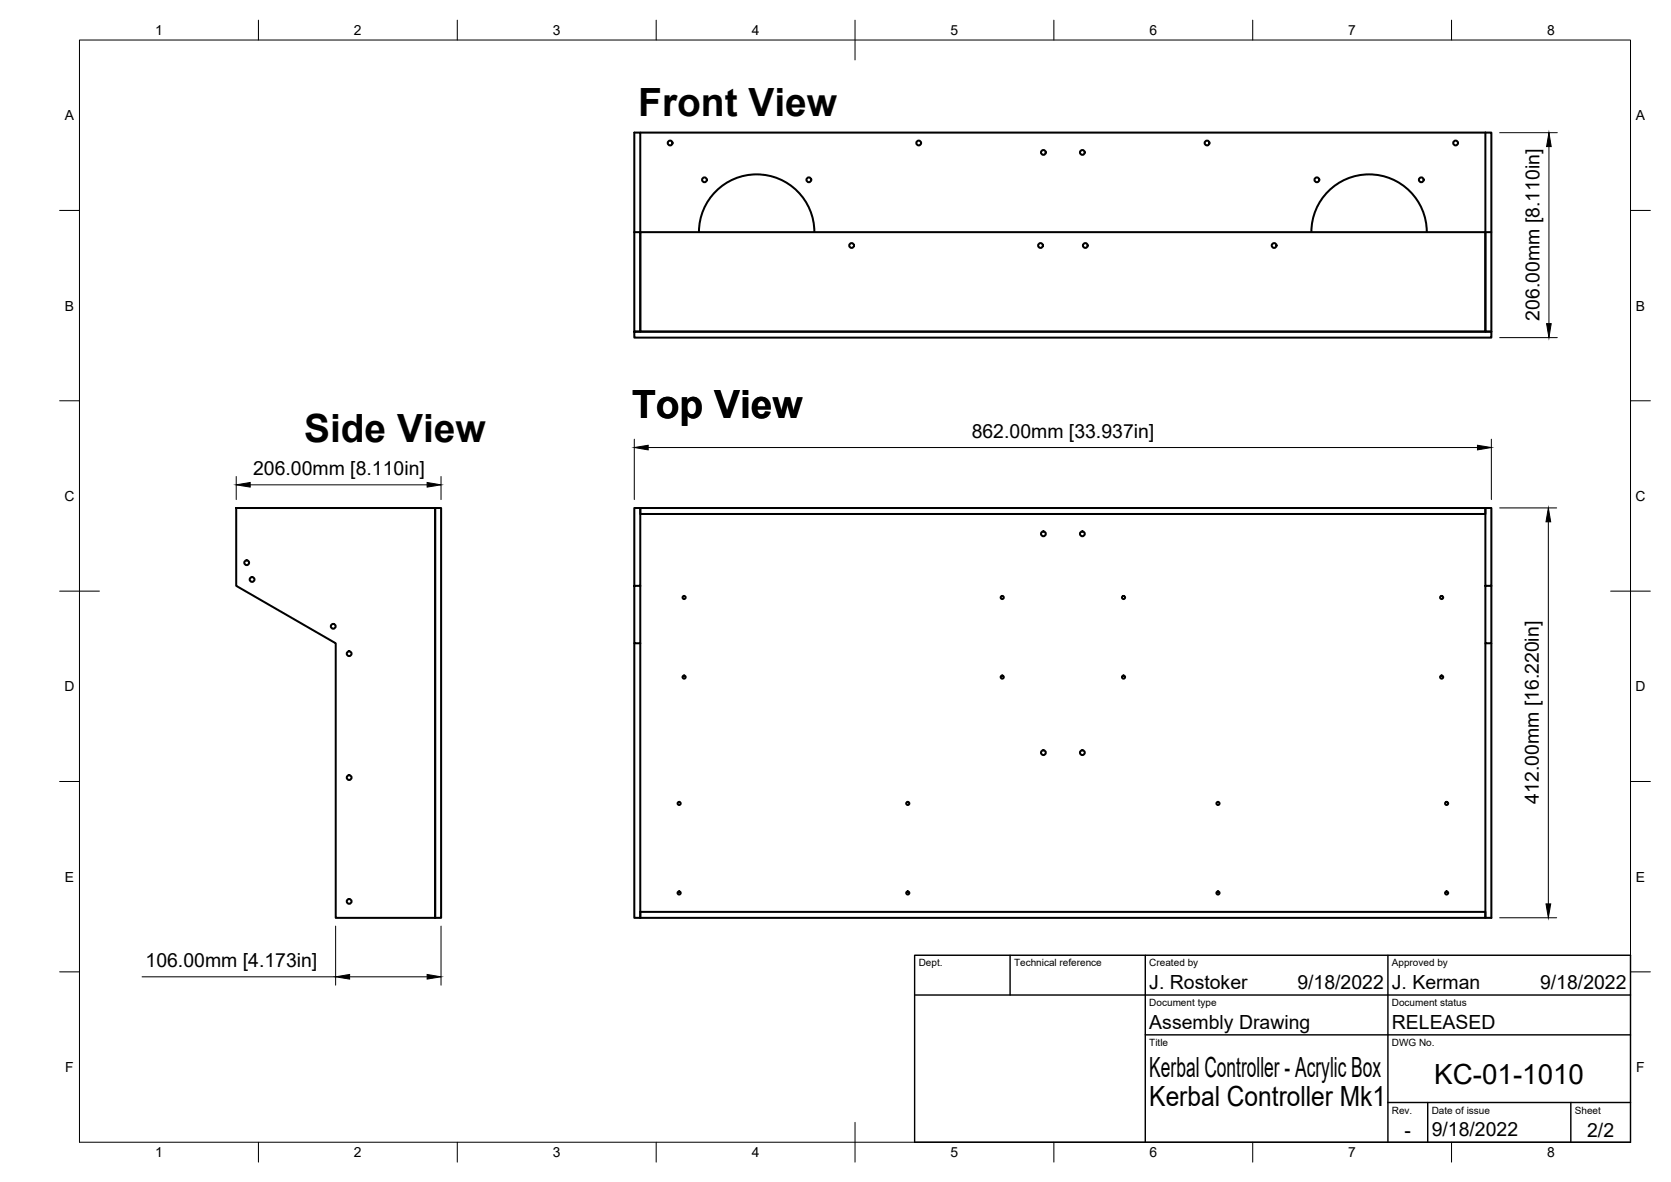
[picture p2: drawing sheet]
<svg xmlns="http://www.w3.org/2000/svg" width="420mm" height="297mm" viewBox="0 0 420 297" stroke-linecap="round" stroke-linejoin="round" font-family="sans-serif">
<!-- layer: Visible -->
<g fill="none" stroke="#000" stroke-width=".51">
<path d="M159.5 33.3h1.5v50h-1.5zM161 33.3h212.5M373.5 33.3h1.5v50h-1.5v-25M373.5 33.3v25M159.5 58.3h1.5M161 58.3h212.5v25h-212.5zM175.7 58.3a14.5 14.5 0 0 1 14.6-14.5 14.5 14.5 0 0 1 14.5 14.5M329.7 58.3a14.5 14.5 0 0 1 14.5-14.5 14.5 14.5 0 0 1 14.6 14.5M373.5 58.3h1.5M159.5 83.3h215.5v1.5h-215.5zM59.4 127.7h50v103h-25v-69l-25-14.5zM109.4 127.7h1.5v103h-1.5z"/>
<path d="M161 127.7h212.5v1.5h-212.5zM159.5 147.2v-19.5h1.5v19.5h-1.5v14.5h1.5v-14.5M373.5 147.2v-19.5h1.5v19.5h-1.5v14.5h1.5v-14.5M159.5 161.7v69h1.5M161 161.7v69M373.5 161.7v69h1.5v-69M161 229.2h212.5v1.5h-212.5"/>
<circle cx="168.5" cy="35.9" r=".6"/>
<circle cx="231" cy="35.9" r=".6"/>
<circle cx="262.4" cy="38.3" r=".6"/>
<circle cx="272.2" cy="38.3" r=".6"/>
<circle cx="303.5" cy="35.9" r=".6"/>
<circle cx="366" cy="35.9" r=".6"/>
<circle cx="177.1" cy="45.2" r=".6"/>
<circle cx="203.4" cy="45.2" r=".6"/>
<circle cx="331.1" cy="45.2" r=".6"/>
<circle cx="357.4" cy="45.2" r=".6"/>
<circle cx="214.1" cy="61.7" r=".6"/>
<circle cx="261.6" cy="61.7" r=".6"/>
<circle cx="272.9" cy="61.7" r=".6"/>
<circle cx="320.4" cy="61.7" r=".6"/>
<circle cx="262.4" cy="134.2" r=".6"/>
<circle cx="272.2" cy="134.2" r=".6"/>
<circle cx="62" cy="141.4" r=".6"/>
<circle cx="63.4" cy="145.6" r=".6"/>
<circle cx="83.8" cy="157.4" r=".6"/>
<circle cx="172" cy="150.2" r=".39"/>
<circle cx="252" cy="150.2" r=".39"/>
<circle cx="282.5" cy="150.2" r=".39"/>
<circle cx="362.5" cy="150.2" r=".39"/>
<circle cx="87.8" cy="164.3" r=".6"/>
<circle cx="172" cy="170.2" r=".39"/>
<circle cx="252" cy="170.2" r=".39"/>
<circle cx="282.5" cy="170.2" r=".39"/>
<circle cx="362.5" cy="170.2" r=".39"/>
<circle cx="87.8" cy="195.4" r=".6"/>
<circle cx="262.4" cy="189.1" r=".6"/>
<circle cx="272.2" cy="189.1" r=".6"/>
<circle cx="170.8" cy="201.9" r=".39"/>
<circle cx="228.3" cy="201.9" r=".39"/>
<circle cx="306.2" cy="201.9" r=".39"/>
<circle cx="363.7" cy="201.9" r=".39"/>
<circle cx="87.8" cy="226.5" r=".6"/>
<circle cx="170.8" cy="224.4" r=".39"/>
<circle cx="228.3" cy="224.4" r=".39"/>
<circle cx="306.2" cy="224.4" r=".39"/>
<circle cx="363.7" cy="224.4" r=".39"/>
</g>
<!-- layer: Border -->
<g fill="none" stroke="#000" stroke-width=".25">
<path d="M20 10.1h390v276.9h-390zM65 5.1v5M115 5.1v5M165 5.1v5M215 5.1v10M265 5.1v5M315 5.1v5M365 5.1v5M15 52.9h5M410 52.9h5M15 100.7h5M410 100.7h5"/>
<path d="M15 148.6h10M405 148.6h10M15 196.4h5M410 196.4h5M15 244.2h5M410 244.2h5M65 287v5M115 287v5M165 287v5M215 282.1v9.9M265 287v5M315 287v5"/>
<path d="M365 287v5"/>
</g>
<!-- layer: TitleBlock -->
<path d="M230 240.1h180v46.9h-180zM230 250h180M254 240.1v9.9M288 240.1v46.9M349 240.1v46.9M288 260.1h122M349 277.1h61M359 277.1v9.9M395 277.1v9.9" fill="none" stroke="#000" stroke-width=".36"/>
<!-- layer: FD_Dimensions -->
<g fill="none" stroke="#000" stroke-width=".25">
<path d="M377.1 33.3h14.5M389.5 36.8v44.5M377.1 84.8h14.5M59.4 119.7v5.8M110.9 119.7v5.8M159.5 110.4v15.1M163 112.5h208.5M375 110.4v15.1M62.9 121.8h44.5M377.1 127.6h14.3M389.3 131.1v96M84.4 232.7v14.9"/>
<path d="M110.9 232.7v14.9M377.1 230.6h14.3M35.7 245.5h48.7M87.9 245.5h19.5"/>
</g>
<path d="M389.5 33.3l.5 3.5h-1.1zM388.9 81.3h1.1l-.5 3.5zM159.5 112.5l3.5-.6v1.2zM371.5 111.9l3.5 .6-3.5 .6zM59.4 121.8l3.5-.6v1.2zM107.4 121.2l3.5 .6-3.5 .6zM389.3 127.6l.6 3.5h-1.2zM388.7 227.1h1.2l-.6 3.5zM84.4 245.5l3.5-.6v1.1zM107.4 244.9l3.5 .6-3.5 .5z" fill="#000" stroke="#000" stroke-width=".25"/>
<g font-size="9.8">
<text x="160.5" y="29.2">Front View</text>
<text x="158.9" y="105">Top View</text>
<text x="76.5" y="111">Side View</text>
</g>
<g font-size="7">
<text x="289" y="270.6">Kerbal Controller - Acrylic Box</text>
<text x="360.6" y="272.3">KC-01-1010</text>
<text x="289" y="278.1">Kerbal Controller Mk1</text>
</g>
<g font-size="4.9">
<text x="387.1" y="80.6" transform="rotate(-90 387.1 80.6)">206.00mm [8.110in]</text>
<text x="244.3" y="110.1">862.00mm [33.937in]</text>
<text x="63.6" y="119.5">206.00mm [8.110in]</text>
<text x="386.9" y="202" transform="rotate(-90 386.9 202)">412.00mm [16.220in]</text>
<text x="36.6" y="243.1">106.00mm [4.173in]</text>
<text x="289" y="248.5">J. Rostoker</text>
<text x="326.2" y="248.5">9/18/2022</text>
<text x="350" y="248.5">J. Kerman</text>
<text x="387.2" y="248.5">9/18/2022</text>
<text x="289" y="258.6">Assembly Drawing</text>
<text x="350" y="258.6">RELEASED</text>
<text x="353.2" y="285.7">-</text>
<text x="360" y="285.5">9/18/2022</text>
<text x="399.1" y="285.7">2/2</text>
</g>
<g font-size="3.5">
<text x="39" y="8.8">1</text>
<text x="89" y="8.8">2</text>
<text x="139" y="8.8">3</text>
<text x="189" y="8.8">4</text>
<text x="239" y="8.8">5</text>
<text x="289" y="8.8">6</text>
<text x="339" y="8.8">7</text>
<text x="389" y="8.8">8</text>
<text x="16.3" y="30.2">A</text>
<text x="411.3" y="30.2">A</text>
<text x="16.3" y="78">B</text>
<text x="411.3" y="78">B</text>
<text x="16.2" y="125.9">C</text>
<text x="411.2" y="125.9">C</text>
<text x="16.2" y="173.7">D</text>
<text x="411.2" y="173.7">D</text>
<text x="16.3" y="221.6">E</text>
<text x="411.3" y="221.6">E</text>
<text x="16.4" y="269.4">F</text>
<text x="411.4" y="269.4">F</text>
<text x="39" y="290.8">1</text>
<text x="89" y="290.8">2</text>
<text x="139" y="290.8">3</text>
<text x="189" y="290.8">4</text>
<text x="239" y="290.8">5</text>
<text x="289" y="290.8">6</text>
<text x="339" y="290.8">7</text>
<text x="389" y="290.8">8</text>
</g>
<g font-size="2.5">
<text x="231" y="242.9">Dept.</text>
<text x="255" y="242.9">Technical reference</text>
<text x="289" y="242.9">Created by</text>
<text x="350" y="242.9">Approved by</text>
<text x="289" y="252.8">Document type</text>
<text x="350" y="252.8">Document status</text>
<text x="289" y="262.9">Title</text>
<text x="350" y="262.9">DWG No.</text>
<text x="350" y="279.9">Rev.</text>
<text x="360" y="279.9">Date of issue</text>
<text x="396" y="279.9">Sheet</text>
</g>
</svg>
